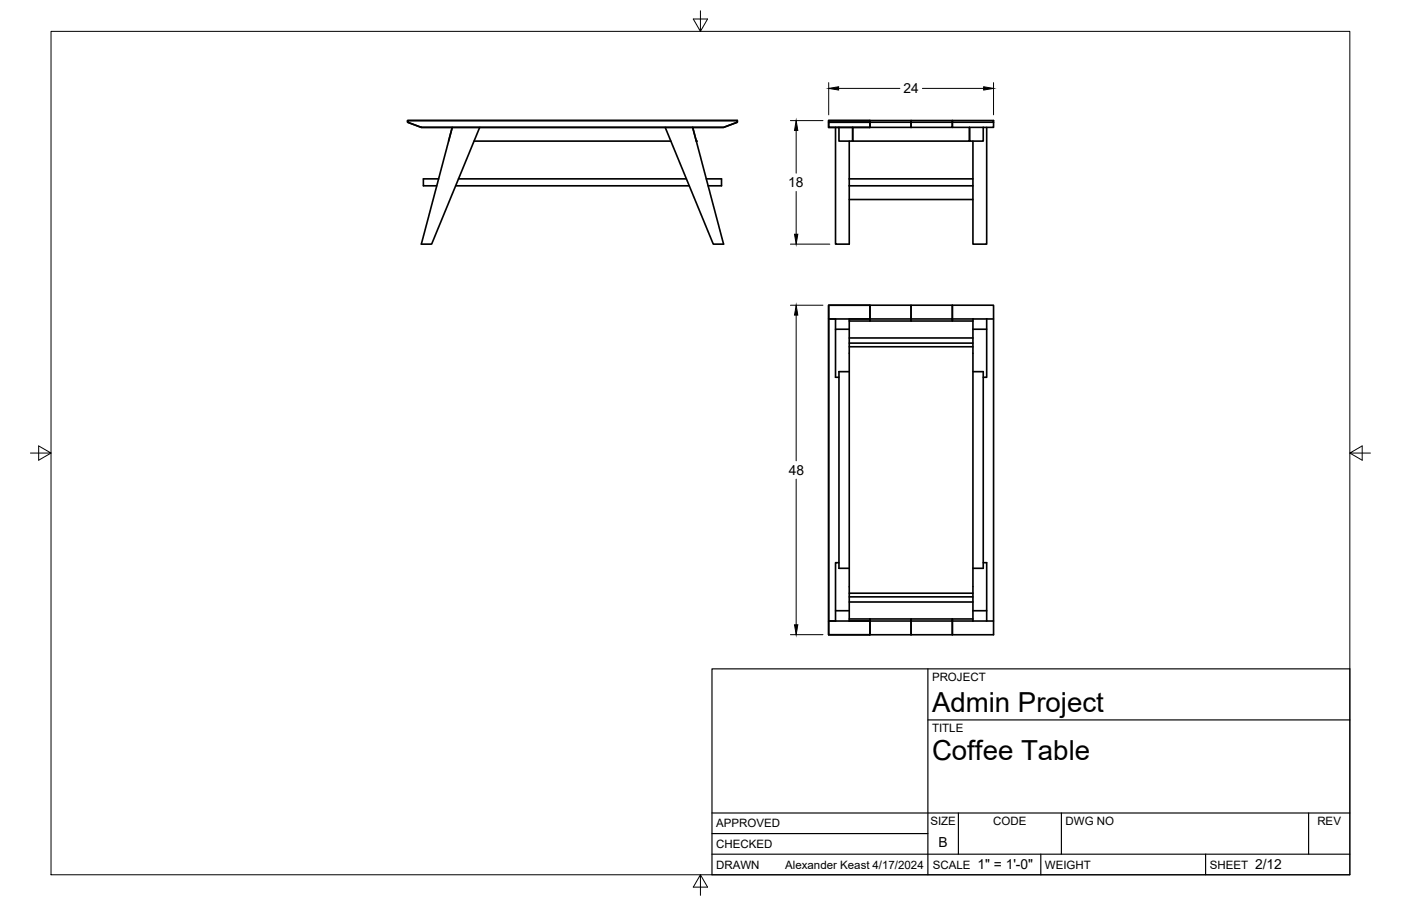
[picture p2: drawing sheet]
<svg xmlns="http://www.w3.org/2000/svg" width="432mm" height="279mm" viewBox="0 0 432 279" stroke-linecap="round" stroke-linejoin="round" font-family="sans-serif">
<!-- layer: Visible -->
<g fill="none" stroke="#000" stroke-width=".51">
<path d="M125.6 37.2h101.6v.5l-4.2 1.6h-93.1l-4.3-1.6zM147.8 39.3l-14.8 36h-3.1l9.5-36-1.1 4.2M205 39.3l14.8 36h3.2l-9.5-36M255.4 37.7h12.7v1.6h-12.7zM255.4 37.2v.5v-.5h12.7v.5v-.5zM257.5 39.3v36h4.2v-31.8M258.6 39.3v4.2h4.2v-4.2v4.2h36v-4.2v4.2h4.2v-4.2M258.6 39.3h.1M268.1 37.7h12.7v1.6h-12.7zM268.1 37.7v-.5h12.7v.5v-.5h12.7v.5v-.5h12.7v2.1h-12.7v-1.6h12.7M280.8 37.7h12.7v1.6h-12.7zM303 39.3h.1"/>
<path d="M304.1 39.3v36h-4.2v-18M135.2 55.2h-4.7v2.1h4.1M140.4 57.3h72M141.3 55.2h70.3M146.1 43.5h60.7M217.7 55.2h4.7v2.1h-4.2M261.7 55.2h38.2v2.1h-38.2M299.9 43.5v11.7M261.7 61.5h38.2M257.5 98.4h-2.1v-4.3h12.7v4.3h-6.4M257.5 98.4h4.2M257.5 98.4v3.1"/>
<path d="M261.7 98.4v93.1M261.7 99h38.2M268.1 94.1h12.7v4.3h-12.7zM268.1 98.4v.6M280.8 94.1h12.7v4.3h-12.7zM280.8 98.4v.6M293.5 99v-4.9h12.7v101.6h-12.7v-4.2M293.5 98.4h12.7M299.9 98.4v93.1M304.1 98.4v3.1M261.7 101.5h-4.2v14.9h1.1M261.7 114.6h-3.1v60.7h3.1"/>
<path d="M261.7 105.8h38.2M261.7 104.2h38.2M261.7 106.9h38.2M299.9 101.5h4.2v14.9h-1.1M299.9 114.6h3.1v60.7h-3.1M258.6 173.5h-1.1v14.8h4.2M303 173.5h1.1v14.8h-4.2M255.4 191.5h12.7v-.6v4.8h-12.7zM257.5 188.3v3.2h-2.1v-93.1v97.3h12.7v-4.2M261.7 185.7h38.2M261.7 184.1h38.2M261.7 182.9h38.2"/>
<path d="M261.7 190.9h38.2M268.1 191.5h12.7v-.6v4.8h-12.7zM280.8 191.5h12.7v-.6v4.8h-12.7zM293.5 191.5h12.7M304.1 188.3v3.2"/>
</g>
<circle cx="214.6" cy="43.5" r=".25" fill="#000"/>
<!-- layer: Border -->
<path d="M15.7 9.7h400.3v260.1h-400.3zM215.9 3.3v6.4l-2.2-3.8h4.4l-2.2 3.8M9.4 139.7h6.3l-3.8-2.2v4.4l3.8-2.2M416 139.7l3.8 2.2v-4.4l-3.8 2.2h6.4M215.9 269.8l2.2 3.8h-4.4l2.2-3.8v6.3" fill="none" stroke="#000" stroke-width=".31"/>
<!-- layer: Titleblock -->
<path d="M219.4 206.3h196.6v63.5h-196.6zM286 206.3v63.5M286 222h130M219.4 257.1h66.6M219.4 250.7h196.6M295.4 250.7v12.7M327.1 250.7v12.7M403.3 250.7v12.7M219.4 263.4h196.6M320.8 263.4v6.4M371.6 263.4v6.4" fill="none" stroke="#000" stroke-width=".36"/>
<!-- layer: FD_Dimensions -->
<path d="M243.6 37.2h10M255.4 25.5v9.9M258.5 27.3h18.8M284.3 27.3h18.9M306.2 25.5v9.9M245.4 40.2v13.2M245.4 59.1v13.1M243.6 75.3h12.2M243.6 94.1h10M245.4 97.2v44.9M245.4 147.8v44.9M243.6 195.7h10" fill="none" stroke="#000" stroke-width=".31"/>
<path d="M255.4 27.3l3.1-.5v1zM303.2 26.8l3 .5-3 .5zM245.4 37.2l.5 3h-1zM244.9 72.2h1l-.5 3.1zM245.4 94.1l.5 3.1h-1zM244.9 192.7h1l-.5 3z" fill="#000" stroke="#000" stroke-width=".31"/>
<g font-size="8.5">
<text x="287.3" y="219.5">Admin Project</text>
<text x="287.3" y="234.5">Coffee Table</text>
</g>
<g font-size="4.3">
<text x="278.5" y="28.8">24</text>
<text x="242.9" y="57.7">18</text>
<text x="243.1" y="146.4">48</text>
<text x="289.3" y="261.2">B</text>
<text x="301.2" y="268.1">1&quot; = 1'-0&quot;</text>
<text x="386.8" y="268.1">2/12</text>
</g>
<g font-size="3.5">
<text x="287.3" y="210.1">PROJECT</text>
<text x="287.3" y="225.8">TITLE</text>
<text x="220.7" y="255.2">APPROVED</text>
<text x="286.7" y="254.5">SIZE</text>
<text x="306.1" y="254.5">CODE</text>
<text x="328.4" y="254.5">DWG NO</text>
<text x="406" y="254.5">REV</text>
<text x="220.7" y="261.5">CHECKED</text>
<text x="220.7" y="267.9">DRAWN</text>
<text x="242" y="267.9">Alexander Keast 4/17/2024</text>
<text x="287.5" y="267.9">SCALE</text>
<text x="322.1" y="267.9">WEIGHT</text>
<text x="372.9" y="267.9">SHEET</text>
</g>
</svg>
